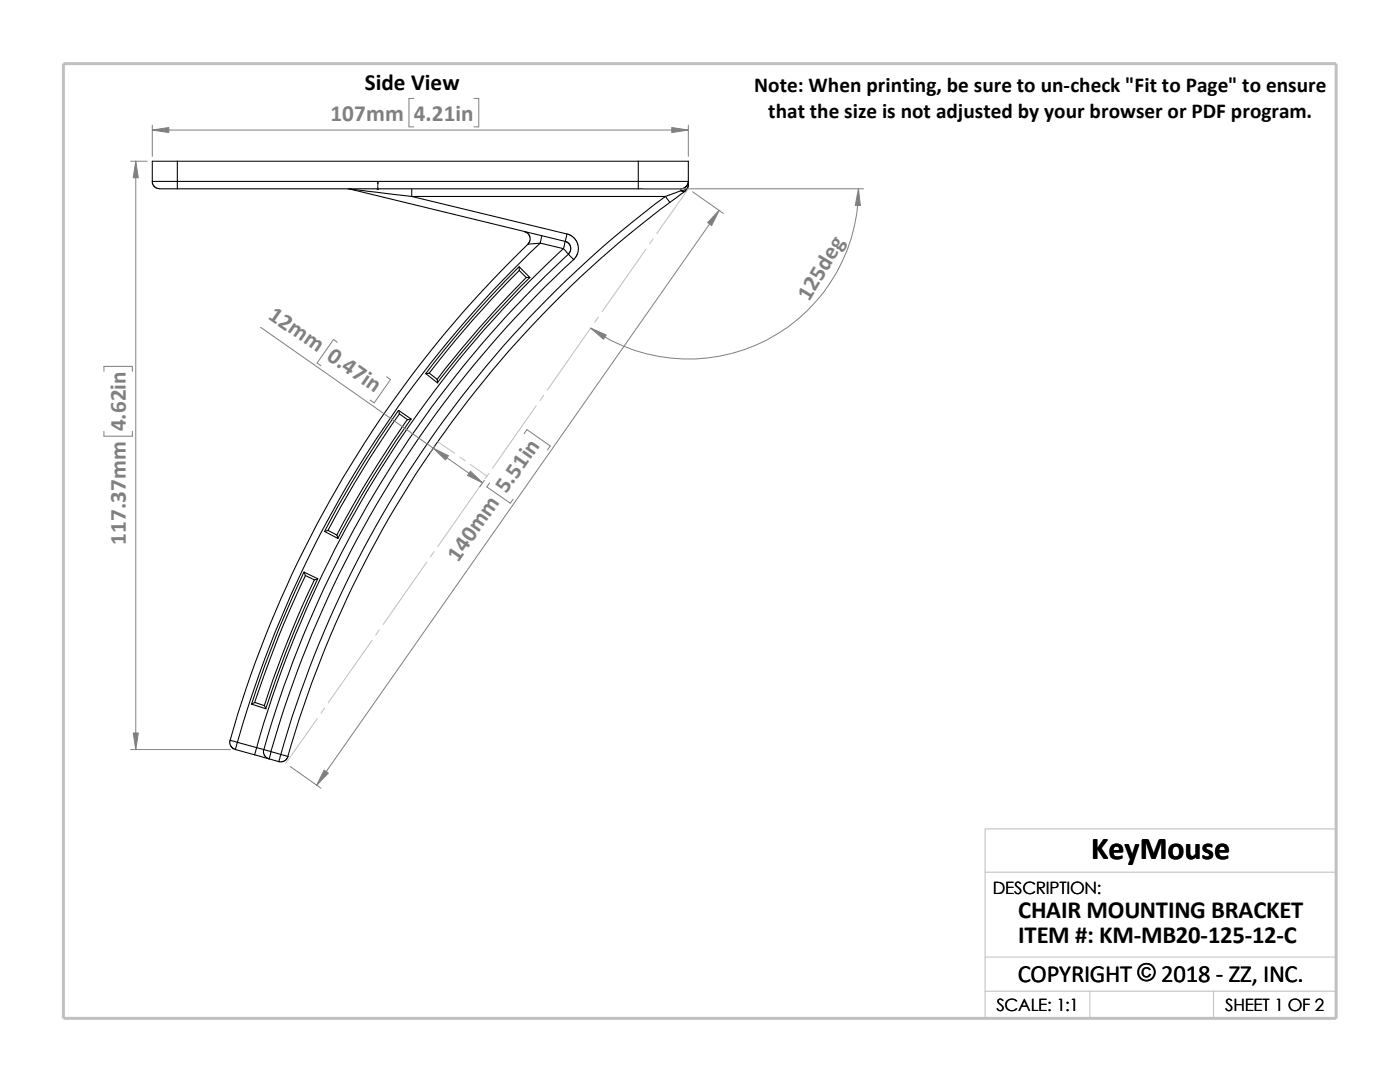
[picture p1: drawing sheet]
<svg xmlns="http://www.w3.org/2000/svg" width="279mm" height="216mm" viewBox="0 0 279 216" stroke-linecap="round" stroke-linejoin="round" font-family="sans-serif">
<g fill="none" stroke="#c0c0c0" stroke-width=".2">
<path d="M137.4 37.7l-6.3 8.9M128.9 49.7l-8.8 12.5M130.3 47.7l-.7 1M108.5 78.9l-.7 1M117.9 65.4l-8.7 12.5M119.4 63.2l-.7 1.1M87.4 88.1l3.4 2.4M91.8 91.2l1 .7M93.9 92.7l3.3 2.3M96.1 96.6l-8.7 12.5M97.6 94.5l-.8 1M107 80.9l-8.7 12.5"/>
<path d="M85.2 112.1l-8.7 12.5M86.6 110.1l-.7 1M74.3 127.8l-8.8 12.5M75.7 125.7l-.7 1M63.3 143.4l-6.3 8.9M64.8 141.3l-.7 1M196.6 174h70.1M196.6 197.8h70.1M196.6 191h70.1M217.5 197.8v5.4M242.2 197.8v5.4M26.8 203.2h239.9v-37.8h-70.1v37.8"/>
</g>
<path d="M12.7 12.7h254v190.5h-254z" fill="none" stroke="#c0c0c0" stroke-width=".59"/>
<g fill="none" stroke="#000" stroke-width=".21">
<path d="M30.4 36.2h5M30.4 36.2v.3l.3 .6 .8 .5 3.9 .1M35.4 36.2v1.5M35.4 32.2h-5v4M35.4 32.2h92M35.4 36.2h92M35.4 32.2v4M35.4 37.7h92M69.4 37.7h.4M69.8 37.7l43 10.5M69.8 37.7l12.4 1.5M82.2 37.7v1.5"/>
<path d="M82.2 39.2h50.6M82.2 39.2l31 7.5M127.4 37.7h8.5M127.4 32.2v4M127.4 36.2h10M127.4 32.2h10v4M127.4 36.2v1.5M132.8 39.2a211 211 0 0 0-76.8 111.3M132.8 39.2l.9 1.2M135.9 37.7v.4M135.9 38.1l-3.1 1.1M135.9 38.1l.4 .1 .5-.1"/>
<path d="M136.8 38.1l-3.1 2.3M137.4 36.2l-.4 .9-.4 .4-.7 .2M137.4 36.9a1.33 1.33 0 0 1-1.5 1.2M137.4 36.2v.7M137.4 36.9l-.2 .7-.5 .5M103.6 53.2a227.6 227.6 0 0 0-18.6 21.3M103.6 54v-.7l2.1 2.1M103.6 54l1.4 1.4M103.6 54a210.7 210.7 0 0 0-18 20.4M104.6 46.2l.6 .2 .5 .8 .1 .7-.4 .8M105 55.4h.7M105 55.4a218.9 218.9 0 0 0-17.8 20.3"/>
<path d="M105.4 48.7a222.2 222.2 0 0 0-59.5 99M105.7 55.4a208.8 208.8 0 0 0-18.4 21M107.8 48.5a219.7 219.7 0 0 0-60.4 99.6M107.8 48.5l-2.4 .2M107.8 48.5l4.6 1.1M108.2 47l-.4 1.5M112.4 49.6l1.1 1.1M112.4 49.6a216.6 216.6 0 0 0-61.2 99.6M112.8 48.2l.7 .3 .4 .7v.8l-.5 .7M112.8 48.2l-.4 1.4M113.2 46.7l-.4 1.5M113.2 46.7l.8 .3 .5 .4 .5 .6 .3 .7 .1 .8-.1 1-.3 .6-.5 .7"/>
<path d="M113.5 50.7l1 1.1M113.5 50.7a214.8 214.8 0 0 0-60.8 98.9M114.5 51.8a213.4 213.4 0 0 0-60.4 98.1M133.7 40.4a209.8 209.8 0 0 0-76.3 110.5M85 74.5l2.3 1.9-.1-.7M85 74.5h.7l1.5 1.2M79.5 81.9a210.8 210.8 0 0 0-14.7 24.1M79.7 82.6a220.1 220.1 0 0 0-14.3 23.2M79.7 82.6l-.1-.7 2.4 1.7M79.7 82.6l1.6 1.1M81.3 83.7a207 207 0 0 0-14.1 23.1M82 83.6l-.7 .1"/>
<path d="M82 83.6a201 201 0 0 0-14.6 23.8M60.7 114.1a213.8 213.8 0 0 0-10.5 26.4M61 114.9a202.2 202.2 0 0 0-10.2 25.3M61 114.9l-.3-.7 2.7 1.3M61 114.9l1.7 .8M62.7 115.7a209.8 209.8 0 0 0-10 25.1M63.4 115.5a211.4 211.4 0 0 0-10.4 25.9M63.4 115.5l-.7 .2M64.8 106l2.6 1.4M65.4 105.8l-.6 .2M65.4 105.8l1.8 1M67.2 106.8l.2 .6"/>
<path d="M45.9 147.7l1.5 .4M45.9 147.7l-.1 .6 .3 .6 .5 .5 .4 .2M47 149.6l3.8 1M47.4 148.1l3.8 1.1M47.4 148.1l-.4 1.5M50.2 140.5l2.9 .9-.4-.6M50.8 150.6l2.9 .8M50.8 140.2l-.6 .3M50.8 140.2l1.9 .6M51.2 149.2l1.5 .4M51.2 149.2l-.4 1.4M52.7 149.6l1.4 .4"/>
<path d="M52.7 149.6l-.1 .6 .1 .4 .5 .6 .5 .2M53.7 151.4l1.9 .6M54.1 150l1.9 .5M54.1 150l-.4 1.4M56 150.5l1.5 .5-.4 .6-.4 .3-1.1 .1M56 150.5l-.4 1.5"/>
</g>
<path d="M75.4 36.3l.1 .4h-.2z" fill="#00f" stroke="#00f" stroke-width=".2"/>
<path d="M75.3 37.7h.3M75.3 37.5l.3 .3M75.4 37.7h.1M75.4 36.3v1.5M75.5 37.5l-.3 .3" fill="none" stroke="#00f" stroke-width=".2"/>
<g fill="none" stroke="#808080" stroke-width=".2">
<path d="M82.6 19.6h-1v5.7h1M94.6 19.6h.9v5.7h-.9M26.1 32.2h3.3M27.1 32.2v117.4M30.4 26h107M30.4 25v6.2M128.4 37.7h43.9M137.4 25v6.2M138.2 38.3l6.2 4.3M171.3 37.7a33.9 33.9 0 0 1-53.4 27.8M143.5 42l-80.3 114.7M20.7 74.1v-1h5.7v1"/>
<path d="M52 65.3l44.3 31.1M67.3 68.3l-.8-.6-3.2 4.7 .8 .6M77.2 75.2l.7 .5-3.2 4.7-.8-.6M20.7 86.1v.9h5.7v-.9M86.8 89l-.9 1.3M96.6 95.8l-.8 1.4M97.7 96.4l-.5 .8 4.7 3.2 .5-.8M104.6 86.5l.6-.8 4.6 3.3-.5 .8M26.1 149.6h19.9M57.9 153l6.2 4.3"/>
</g>
<g fill="#808080" stroke="#808080" stroke-width=".2">
<path d="M143.5 42l-1.5 3-.8-.6z"/>
<path d="M64.7 153.7l.8 .6-2.3 2.4z"/>
<path d="M93.9 94l2.4 2.4-3-1.5z"/>
<path d="M86.5 89.5l3 1.4-.6 .9z"/>
<path d="M117.9 65.5l3.1 1.3-.6 .9z"/>
<path d="M171.3 37.7l.4 3.3h-1z"/>
<path d="M30.4 26l3.3-.6v1.1z"/>
<path d="M134.1 25.4l3.3 .6-3.3 .5z"/>
<path d="M27.1 32.2l.5 3.3h-1z"/>
<path d="M26.6 146.3h1l-.5 3.3z"/>
</g>
<text font-size="6.4" x="217.8" y="171.4">KeyMouse</text>
<g font-size="4.9">
<text x="203.2" y="183.2">CHAIR MOUNTING BRACKET</text>
<text x="203.2" y="188.1">ITEM #: KM-MB20-125-12-C</text>
<text x="203.1" y="195.9">COPYRIGHT © 2018 - ZZ, INC.</text>
<text x="227" y="195.8">©</text>
</g>
<text font-size="4.6" x="72.8" y="18">Side View</text>
<g font-size="4.6" fill="#808080">
<text x="66" y="24.1">107mm</text>
<text x="82.6" y="24.1">4.21in</text>
<text x="53.3" y="63.4" transform="rotate(35 53.3 63.4)">12mm 0.47in</text>
<text x="161.5" y="60.3" transform="rotate(-59 161.5 60.3)">125deg</text>
<text x="25.1" y="86.1" transform="rotate(-90 25.1 86.1)">4.62in</text>
<text x="25.1" y="108.7" transform="rotate(-90 25.1 108.7)">117.37mm</text>
<text x="91.4" y="112.3" transform="rotate(-55 91.4 112.3)">140mm 5.51in</text>
</g>
<g font-size="4.2">
<text x="150.5" y="18.4">Note: When printing, be sure to un-check &quot;Fit to Page&quot; to ensure</text>
<text x="153.3" y="23.6">that the size is not adjusted by your browser or PDF program.</text>
</g>
<g font-size="3.4">
<text x="198.2" y="178.5">DESCRIPTION:</text>
<text x="198.8" y="201.7">SCALE: 1:1</text>
<text x="244.5" y="201.7">SHEET 1 OF 2</text>
</g>
</svg>
